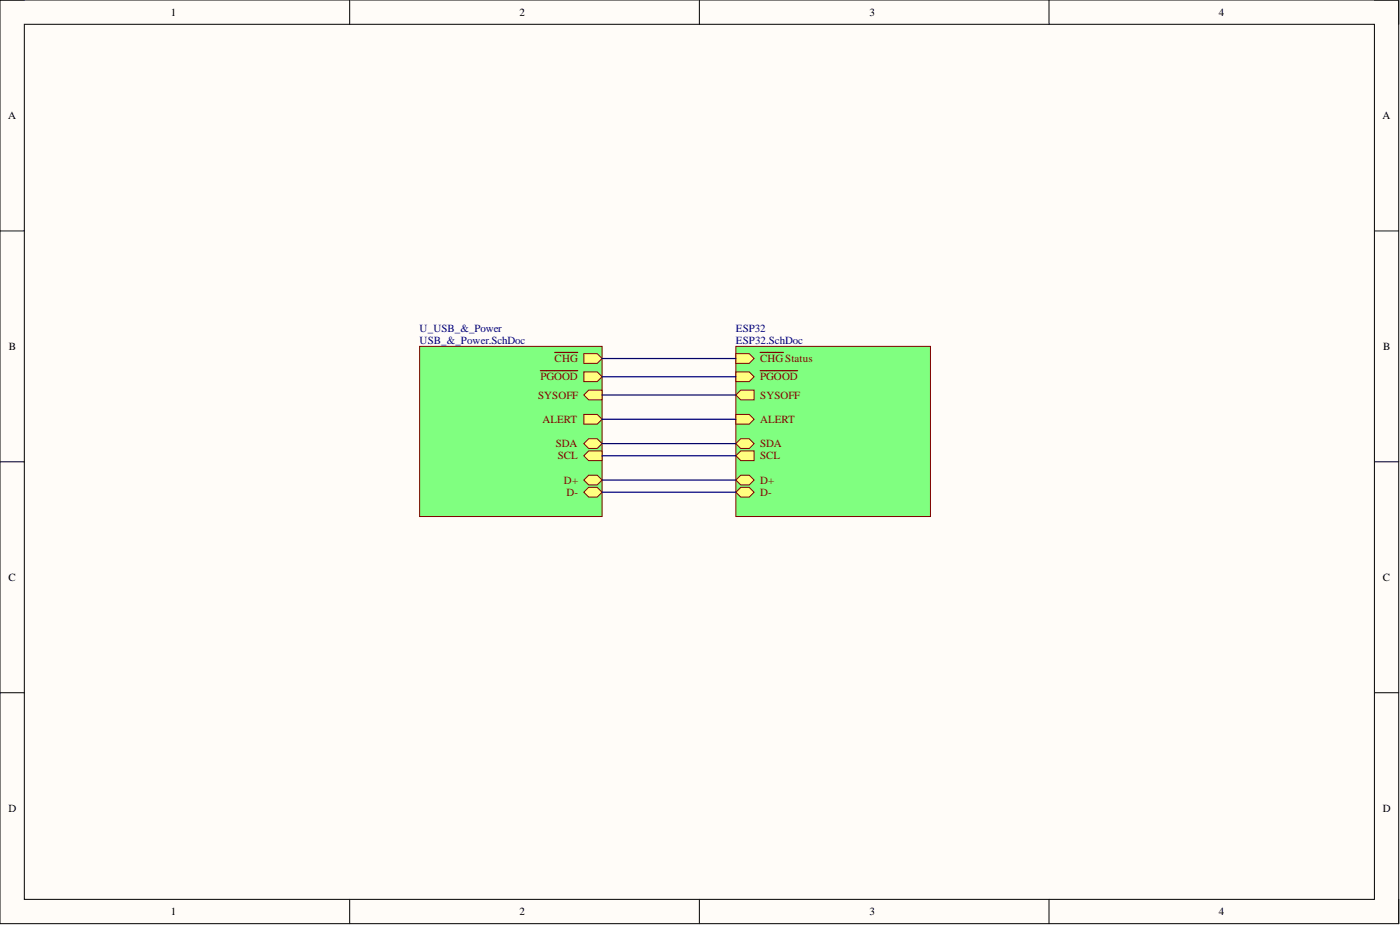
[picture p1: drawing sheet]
<svg xmlns="http://www.w3.org/2000/svg" width="292mm" height="193mm" viewBox="0 0 292 193" stroke-linecap="round" stroke-linejoin="round" font-family="sans-serif">
<path d="M0 0h291.8v192.7h-291.8z" fill-rule="evenodd" fill="#fffcf8"/>
<path d="M0 0h291.8v192.7h-291.8z" fill="none" stroke="#000" stroke-width=".21"/>
<path d="M5.1 5.1h281.7v182.5h-281.7z" fill-rule="evenodd" fill="#fffcf8"/>
<g fill="none" stroke="#000" stroke-width=".21">
<path d="M0 0h5.1M73 0v5.1M145.9 0v5.1M218.9 0v5.1M286.8 0h5v5.1M5.1 5.1h281.7v182.5h-281.7zM0 48.2h5.1M286.8 48.2h5M0 96.3h5.1M286.8 96.3h5M0 144.5h5.1M286.8 144.5h5"/>
<path d="M73 187.6v5.1M145.9 187.6v5.1M218.9 187.6v5.1M291.8 187.6v5.1"/>
</g>
<path d="M87.6 72.3h38v35.5h-38z" fill-rule="evenodd" fill="#80ff80"/>
<path d="M87.6 72.3h38v35.5h-38z" fill="none" stroke="#800000" stroke-width=".21"/>
<path d="M121.8 73.8h2.8l1 1-1 1h-2.8z" fill-rule="evenodd" fill="#ffff80"/>
<path d="M121.8 73.8h2.8l1 1-1 1h-2.8z" fill="none" stroke="#800000" stroke-width=".21"/>
<path d="M115.7 73.5h4.8" fill="none" stroke="#800000" stroke-width=".25"/>
<path d="M121.8 77.6h2.8l1 1-1 1h-2.8z" fill-rule="evenodd" fill="#ffff80"/>
<path d="M121.8 77.6h2.8l1 1-1 1h-2.8z" fill="none" stroke="#800000" stroke-width=".21"/>
<path d="M112.7 77.3h7.8" fill="none" stroke="#800000" stroke-width=".25"/>
<path d="M121.8 102.7l1-1h1.8l1 1-1 1h-1.8z" fill-rule="evenodd" fill="#ffff80"/>
<path d="M121.8 102.7l1-1h1.8l1 1-1 1h-1.8z" fill="none" stroke="#800000" stroke-width=".21"/>
<path d="M121.8 100.1l1-1h1.8l1 1-1 1.1h-1.8z" fill-rule="evenodd" fill="#ffff80"/>
<path d="M121.8 100.1l1-1h1.8l1 1-1 1.1h-1.8z" fill="none" stroke="#800000" stroke-width=".21"/>
<path d="M121.8 86.5h2.8l1 1-1 1h-2.8z" fill-rule="evenodd" fill="#ffff80"/>
<path d="M121.8 86.5h2.8l1 1-1 1h-2.8z" fill="none" stroke="#800000" stroke-width=".21"/>
<path d="M121.8 92.5l1-1h1.8l1 1-1 1.1h-1.8z" fill-rule="evenodd" fill="#ffff80"/>
<path d="M121.8 92.5l1-1h1.8l1 1-1 1.1h-1.8z" fill="none" stroke="#800000" stroke-width=".21"/>
<path d="M121.8 95.1l1-1h2.8v2h-2.8z" fill-rule="evenodd" fill="#ffff80"/>
<path d="M121.8 95.1l1-1h2.8v2h-2.8z" fill="none" stroke="#800000" stroke-width=".21"/>
<path d="M121.8 82.4l1-1h2.8v2h-2.8z" fill-rule="evenodd" fill="#ffff80"/>
<path d="M121.8 82.4l1-1h2.8v2h-2.8z" fill="none" stroke="#800000" stroke-width=".21"/>
<path d="M153.5 72.3h40.6v35.5h-40.6z" fill-rule="evenodd" fill="#80ff80"/>
<path d="M153.5 72.3h40.6v35.5h-40.6z" fill="none" stroke="#800000" stroke-width=".21"/>
<path d="M153.5 73.8h2.8l1 1-1 1h-2.8z" fill-rule="evenodd" fill="#ffff80"/>
<path d="M153.5 73.8h2.8l1 1-1 1h-2.8z" fill="none" stroke="#800000" stroke-width=".21"/>
<path d="M158.6 73.5h4.8" fill="none" stroke="#800000" stroke-width=".25"/>
<path d="M153.5 77.6h2.8l1 1-1 1h-2.8z" fill-rule="evenodd" fill="#ffff80"/>
<path d="M153.5 77.6h2.8l1 1-1 1h-2.8z" fill="none" stroke="#800000" stroke-width=".21"/>
<path d="M158.6 77.3h7.8" fill="none" stroke="#800000" stroke-width=".25"/>
<path d="M153.5 102.7l1-1h1.8l1 1-1 1h-1.8z" fill-rule="evenodd" fill="#ffff80"/>
<path d="M153.5 102.7l1-1h1.8l1 1-1 1h-1.8z" fill="none" stroke="#800000" stroke-width=".21"/>
<path d="M153.5 100.1l1-1h1.8l1 1-1 1.1h-1.8z" fill-rule="evenodd" fill="#ffff80"/>
<path d="M153.5 100.1l1-1h1.8l1 1-1 1.1h-1.8z" fill="none" stroke="#800000" stroke-width=".21"/>
<path d="M153.5 86.5h2.8l1 1-1 1h-2.8z" fill-rule="evenodd" fill="#ffff80"/>
<path d="M153.5 86.5h2.8l1 1-1 1h-2.8z" fill="none" stroke="#800000" stroke-width=".21"/>
<path d="M153.5 92.5l1-1h1.8l1 1-1 1.1h-1.8z" fill-rule="evenodd" fill="#ffff80"/>
<path d="M153.5 92.5l1-1h1.8l1 1-1 1.1h-1.8z" fill="none" stroke="#800000" stroke-width=".21"/>
<path d="M153.5 95.1l1-1h2.8v2h-2.8z" fill-rule="evenodd" fill="#ffff80"/>
<path d="M153.5 95.1l1-1h2.8v2h-2.8z" fill="none" stroke="#800000" stroke-width=".21"/>
<path d="M153.5 82.4l1-1h2.8v2h-2.8z" fill-rule="evenodd" fill="#ffff80"/>
<path d="M153.5 82.4l1-1h2.8v2h-2.8z" fill="none" stroke="#800000" stroke-width=".21"/>
<path d="M125.6 74.8h27.9M125.6 78.6h27.9M125.6 82.4h27.9M125.6 87.5h27.9M125.6 92.5h27.9M125.6 95.1h27.9M125.6 100.1h27.9M125.6 102.7h27.9" fill="none" stroke="#000080" stroke-width=".25"/>
<g font-size="2.3">
<text x="35.6" y="3.3">1</text>
<text x="108.4" y="3.3">2</text>
<text x="181.4" y="3.3">3</text>
<text x="254.3" y="3.3">4</text>
<text x="1.7" y="24.8">A</text>
<text x="288.5" y="24.8">A</text>
<text x="1.9" y="73">B</text>
<text x="288.6" y="73">B</text>
<text x="1.8" y="121.2">C</text>
<text x="288.5" y="121.2">C</text>
<text x="1.8" y="169.4">D</text>
<text x="288.5" y="169.4">D</text>
<text x="35.6" y="190.9">1</text>
<text x="108.4" y="190.9">2</text>
<text x="181.4" y="190.9">3</text>
<text x="254.3" y="190.9">4</text>
</g>
<g font-size="2.3" fill="#000080">
<text x="87.6" y="69.2">U_USB_&amp;_Power</text>
<text x="87.6" y="71.8">USB_&amp;_Power.SchDoc</text>
<text x="153.5" y="69.2">ESP32</text>
<text x="153.5" y="71.8">ESP32.SchDoc</text>
</g>
<g font-size="2.3" fill="#800000">
<text x="115.7" y="75.6">CHG</text>
<text x="158.6" y="75.6">CHGStatus</text>
<text x="112.3" y="83.2">SYSOFF</text>
<text x="112.8" y="79.4">PGOOD</text>
<text x="158.6" y="79.4">PGOOD</text>
<text x="158.6" y="83.2">SYSOFF</text>
<text x="113.2" y="88.2">ALERT</text>
<text x="158.6" y="88.2">ALERT</text>
<text x="116" y="93.3">SDA</text>
<text x="116.4" y="95.8">SCL</text>
<text x="158.6" y="93.3">SDA</text>
<text x="158.6" y="95.8">SCL</text>
<text x="117.7" y="100.9">D+</text>
<text x="158.6" y="100.9">D+</text>
<text x="118.2" y="103.4">D-</text>
<text x="158.6" y="103.4">D-</text>
</g>
</svg>
